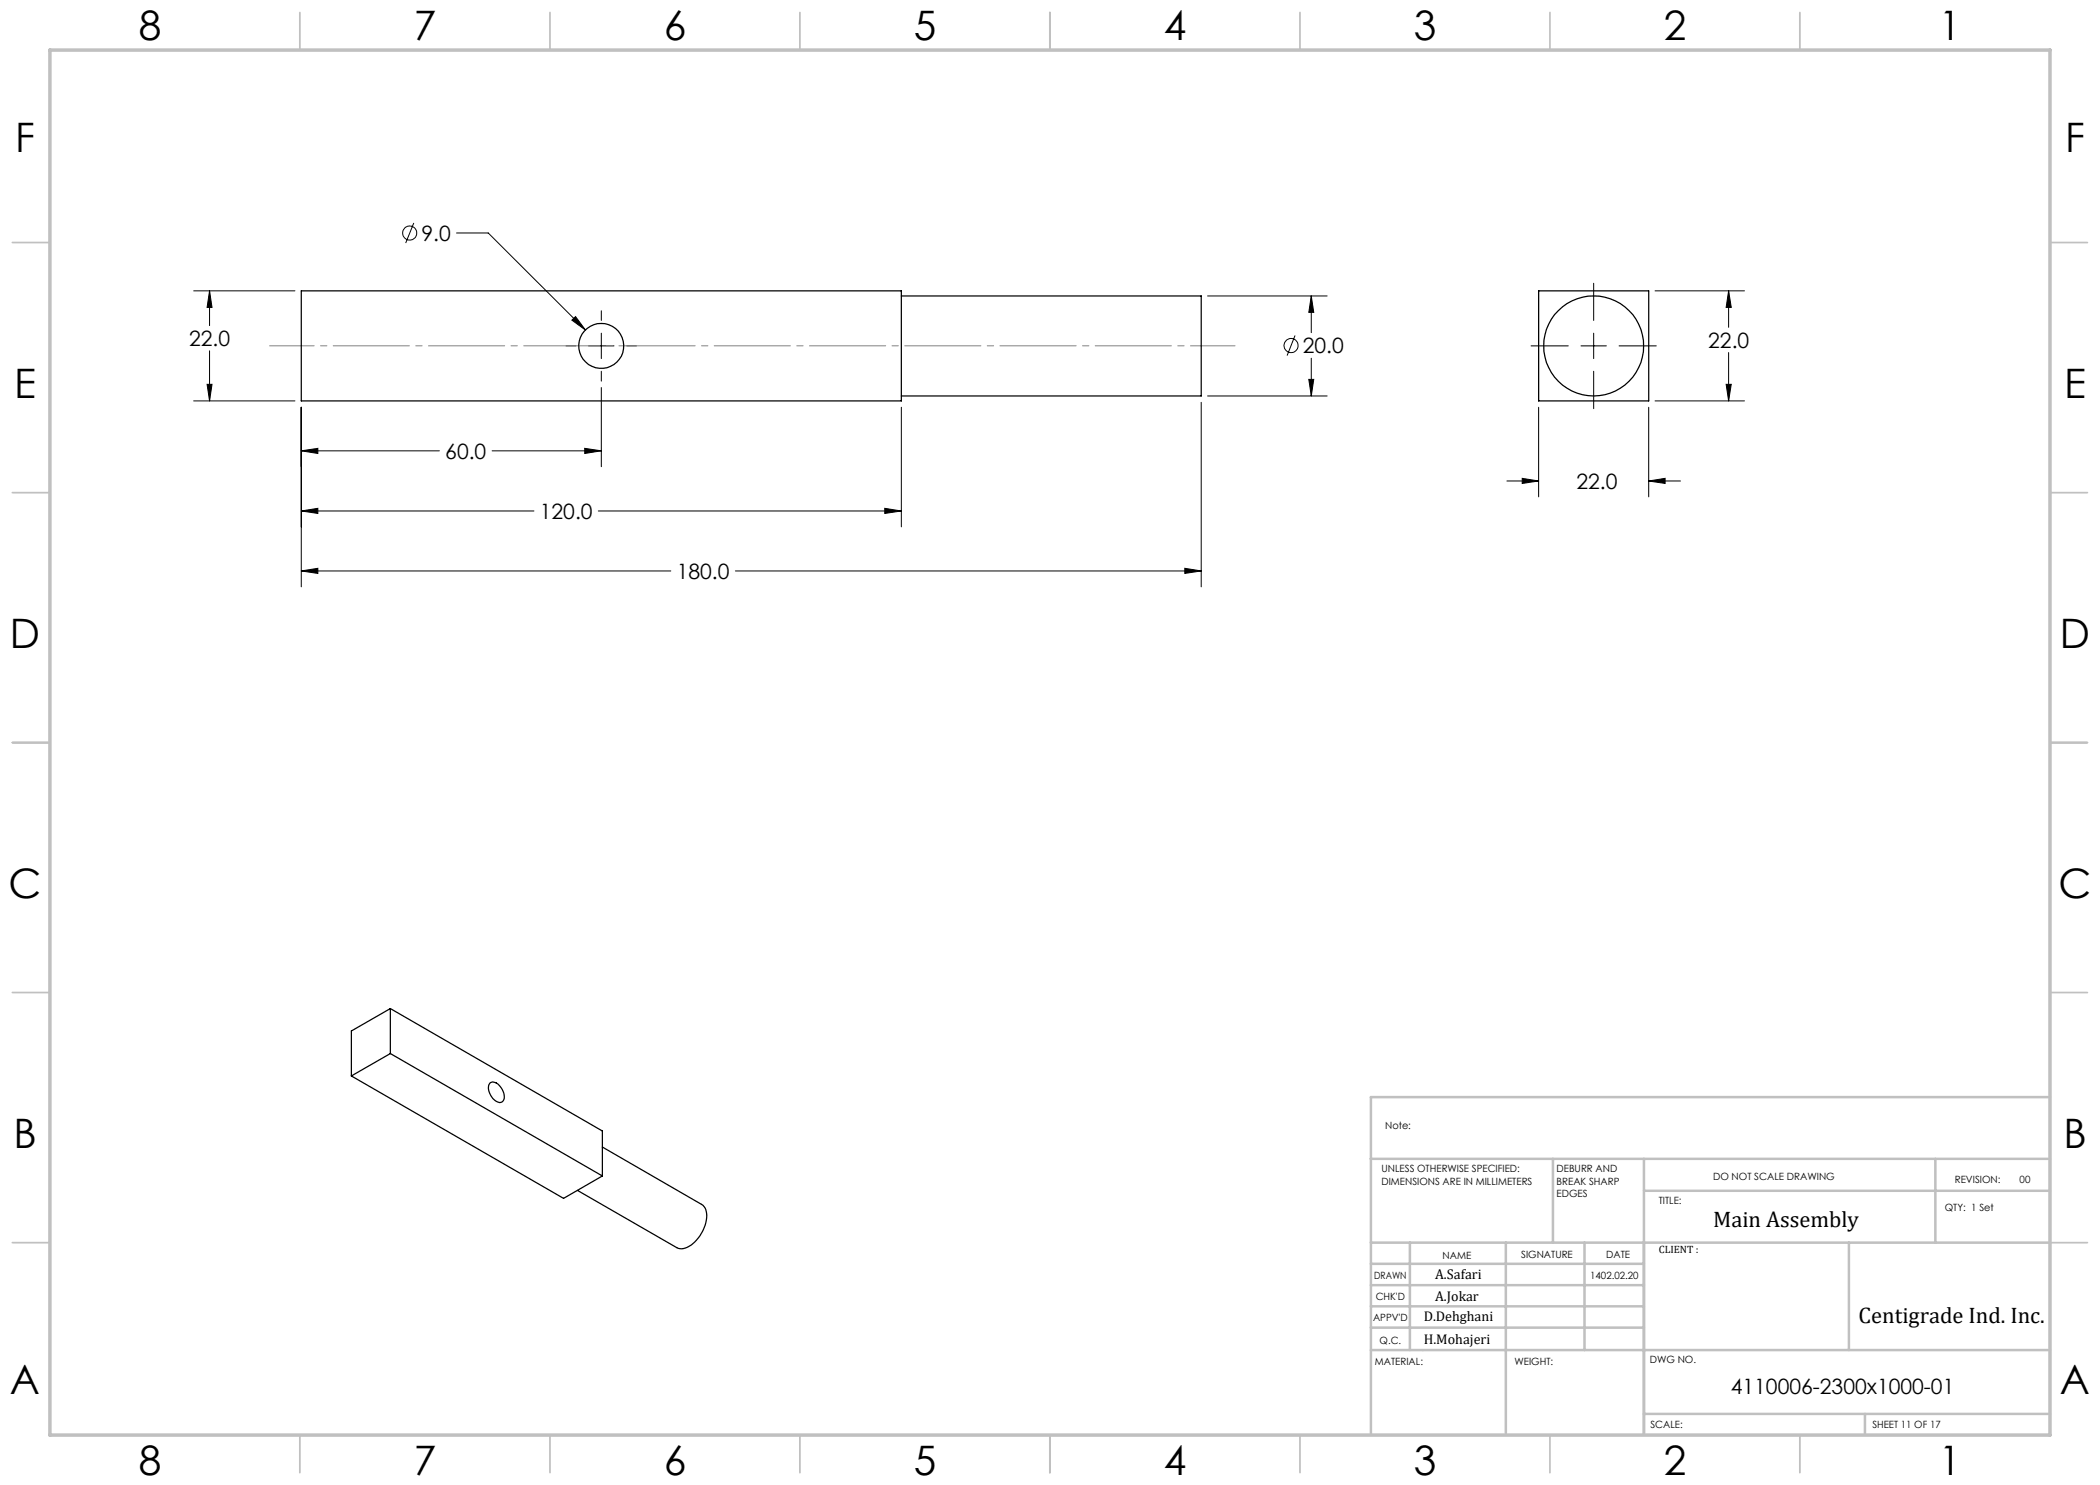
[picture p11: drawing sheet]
<svg xmlns="http://www.w3.org/2000/svg" width="420mm" height="297mm" viewBox="0 0 420 297" stroke-linecap="round" stroke-linejoin="round" font-family="sans-serif">
<g fill="none" stroke="#000" stroke-width=".2">
<path d="M38.7 58.2h20.3M41.9 58.2l.5 3.3h-1zM41.9 58.2v6.9M82.8 44.6l-1.7 4M91.3 46.6h6.3l19.5 19.4M241.5 59.2h23.9M262.3 59.2l.4 3.3h-.9zM262.3 59.2v7.3M318.7 56.7v7.4M331 58.2h17.9M345.7 58.2l.6 3.3h-1.1zM345.7 58.2v7.3"/>
<path d="M41.4 76.9h1l-.5 3.3zM41.9 70.2v10M113.2 69.2h2M114.4 64l.7-.7 2 2.7zM117.7 69.2h5.1M120.3 62.2v1.9M120.3 66.6v5.1M120.3 74.3v1.9M120.3 77.5v15.8M125.3 69.2h2M241.5 79.2h23.9M259 67.1l-1.6 4"/>
<path d="M261.8 75.9h.9l-.4 3.3zM262.3 71.6v7.6M306.2 69.2h7.5M316.2 69.2h5.1M318.7 66.6v5.1M318.7 74.3v7.4M323.8 69.2h7.5M345.2 76.9h1.1l-.6 3.3zM345.7 70.5v9.7M38.7 80.2h20.3M60.3 90.2l3.3-.5v1zM60.3 81.5v35.9"/>
<path d="M60.3 90.2h27.6M98.4 90.2h21.9M116.9 89.7l3.4 .5-3.4 .5zM180.3 81.5v23.9M240.2 80.5v36.9M301.4 96.2h6.3M304.4 95.7l3.3 .5-3.3 .5zM307.7 81.5v17.9M329.7 96.2l3.3-.5v1zM329.7 81.5v17.9M329.7 96.2h6.4M331 80.2h17.9"/>
<path d="M60.3 102.2l3.3-.5v1zM60.3 114.2l3.3-.5v1zM60.3 102.2h46.5M60.3 114.2h73.9M119.7 102.2h60.6M147.1 114.2h93.1M177 101.7l3.3 .5-3.3 .5zM237 113.7l3.2 .5-3.2 .5z"/>
<circle cx="81.9" cy="46.6" r="1.41"/>
<circle cx="258.2" cy="69.1" r="1.4"/>
</g>
<path d="M53.9 69.2h193.1" fill="none" stroke="#808080" stroke-width=".2" stroke-dasharray="15.2 1.3 1.3 1.3" stroke-dashoffset="6.3"/>
<g fill="none" stroke="#c0c0c0" stroke-width=".35">
<path d="M60 2.5v7.5M110 2.5v7.5M160 2.5v7.5M210 2.5v7.5M260 2.5v7.5M310 2.5v7.5M360 2.5v7.5M2.5 48.5h7.5M410 48.5h7.5M2.5 98.5h7.5M410 98.5h7.5M2.5 148.5h7.5"/>
<path d="M410 148.5h7.5M2.5 198.5h7.5M410 198.5h7.5M2.5 248.5h7.5M410 248.5h7.5M60 287v7.5M110 287v7.5M160 287v7.5M210 287v7.5M260 287v7.5M310 287v7.5M360 287v7.5"/>
</g>
<g fill="none" stroke="#c0c0c0" stroke-width=".5">
<path d="M410 219.4h-135.8v67.4M274.2 231.8h135.8M310.6 231.8v16.7M328.8 231.8v55.2M328.8 238.2h81.2M387.1 231.8v16.7M274.2 248.5h135.8M274.2 257h54.6M274.2 252.8h54.6M282 248.5v21.5M301.2 248.5v38.3M316.9 248.5v21.5"/>
<path d="M369.8 248.5v21.5M274.2 265.5h54.6M274.2 261.3h54.6M274.2 270h135.8M328.8 282.8h81.2M373 282.8v4.2"/>
</g>
<path d="M10 10h400v277h-400z" fill="none" stroke="#c0c0c0" stroke-width=".7"/>
<path d="M114.4 64l2.7 2-2-2.7zM60.3 102.2l3.3-.5v1zM177 101.7l3.3 .5-3.3 .5zM60.3 90.2l3.3-.5v1zM116.9 89.7l3.4 .5-3.4 .5zM60.3 114.2l3.3-.5v1zM237 113.7l3.2 .5-3.2 .5zM262.3 59.2l.4 3.3h-.9zM261.8 75.9h.9l-.4 3.3zM41.4 76.9h1l-.5 3.3zM41.9 58.2l.5 3.3h-1zM329.7 96.2l3.3-.5v1zM304.4 95.7l3.3 .5-3.3 .5zM345.7 58.2l.6 3.3h-1.1zM345.2 76.9h1.1l-.6 3.3z" fill="#000"/>
<g fill="none" stroke="#000" stroke-width=".25">
<path d="M60.3 58.2h120v22h-120zM180.3 59.2h59.9v20h-59.9M307.7 58.2h22v22h-22zM70.3 215.2l42.4 24.5 7.8-4.5M78.1 201.7v9M78.1 210.7l-7.8 4.5M78.1 201.7l-7.8 4.5v9M78.1 210.7l42.4 24.5M78.1 201.7l42.4 24.5v9M98.1 216.5a1.78 1.78 0 0 1 2.2 1.1 2.07 2.07 0 0 1 .1 2.8 2.16 2.16 0 0 1-2.4-1.6 1.91 1.91 0 0 1 .1-2.3zM120.5 229.4l19.8 11.5a3.2 3.2 0 0 1 .8 3.7 7.1 7.1 0 0 1-4.5 5.1h-.7l-.6-.2-19.8-11.4"/>
<circle cx="120.2" cy="69.2" r="4.5"/>
<circle cx="318.7" cy="69.2" r="10"/>
</g>
<g font-size="8.1">
<text x="27.8" y="8">8</text>
<text x="82.8" y="8">7</text>
<text x="132.8" y="8">6</text>
<text x="182.8" y="8">5</text>
<text x="232.8" y="8">4</text>
<text x="282.8" y="8">3</text>
<text x="332.8" y="8">2</text>
<text x="387.8" y="8">1</text>
<text x="3" y="30.4">F</text>
<text x="413" y="30.4">F</text>
<text x="2.8" y="79.6">E</text>
<text x="412.8" y="79.6">E</text>
<text x="2" y="129.6">D</text>
<text x="412" y="129.6">D</text>
<text x="1.7" y="179.6">C</text>
<text x="411.7" y="179.6">C</text>
<text x="2.7" y="229.6">B</text>
<text x="412.7" y="229.6">B</text>
<text x="2" y="278.9">A</text>
<text x="412" y="278.9">A</text>
<text x="27.8" y="295">8</text>
<text x="82.8" y="295">7</text>
<text x="132.8" y="295">6</text>
<text x="182.8" y="295">5</text>
<text x="232.8" y="295">4</text>
<text x="282.8" y="295">3</text>
<text x="332.8" y="295">2</text>
<text x="387.8" y="295">1</text>
</g>
<g font-size="4.5">
<text x="342.6" y="245.3">Main Assembly</text>
<text x="371.7" y="264.6">Centigrade Ind. Inc.</text>
</g>
<g font-size="4.2">
<text x="84.3" y="48.1">9.0</text>
<text x="37.8" y="69.2">22.0</text>
<text x="260.6" y="70.6">20.0</text>
<text x="341.6" y="69.6">22.0</text>
<text x="89.1" y="91.8">60.0</text>
<text x="315.3" y="97.8">22.0</text>
<text x="108" y="103.8">120.0</text>
<text x="135.3" y="115.8">180.0</text>
<text x="346.2" y="278.8">4110006-2300x1000-01</text>
</g>
<g font-size="2.8">
<text x="287" y="255.9">A.Safari</text>
<text x="287" y="260.1">A.Jokar</text>
<text x="284.7" y="264.2">D.Dehghani</text>
<text x="284.7" y="268.7">H.Mohajeri</text>
</g>
<text font-size="2.1" x="331.8" y="250.7">CLIENT :</text>
<g font-size="2">
<text x="277" y="225.8">Note:</text>
<text x="276.3" y="234.5">UNLESS OTHERWISE SPECIFIED:</text>
<text x="276.3" y="237">DIMENSIONS ARE IN MILLIMETERS</text>
<text x="311.3" y="234.5">DEBURR AND</text>
<text x="311.3" y="237">BREAK SHARP</text>
<text x="311.3" y="239.5">EDGES</text>
<text x="342.6" y="236">DO NOT SCALE DRAWING</text>
<text x="391" y="236.6">REVISION:</text>
<text x="403.9" y="236.6">00</text>
<text x="331.8" y="240.8">TITLE:</text>
<text x="389" y="242.2">QTY: 1 Set</text>
<text x="288.5" y="251.7">NAME</text>
<text x="304.2" y="251.7">SIGNATURE</text>
<text x="321.2" y="251.7">DATE</text>
<text x="274.8" y="255.9">DRAWN</text>
<text x="318" y="255.9">1402.02.20</text>
<text x="275.1" y="260.1">CHK'D</text>
<text x="274.6" y="264.2">APPV'D</text>
<text x="275.9" y="268.7">Q.C.</text>
<text x="275" y="273">MATERIAL:</text>
<text x="302.9" y="273">WEIGHT:</text>
<text x="330" y="272.5">DWG NO.</text>
<text x="330.1" y="285.6">SCALE:</text>
<text x="374.5" y="285.6">SHEET 11 OF 17</text>
</g>
</svg>
